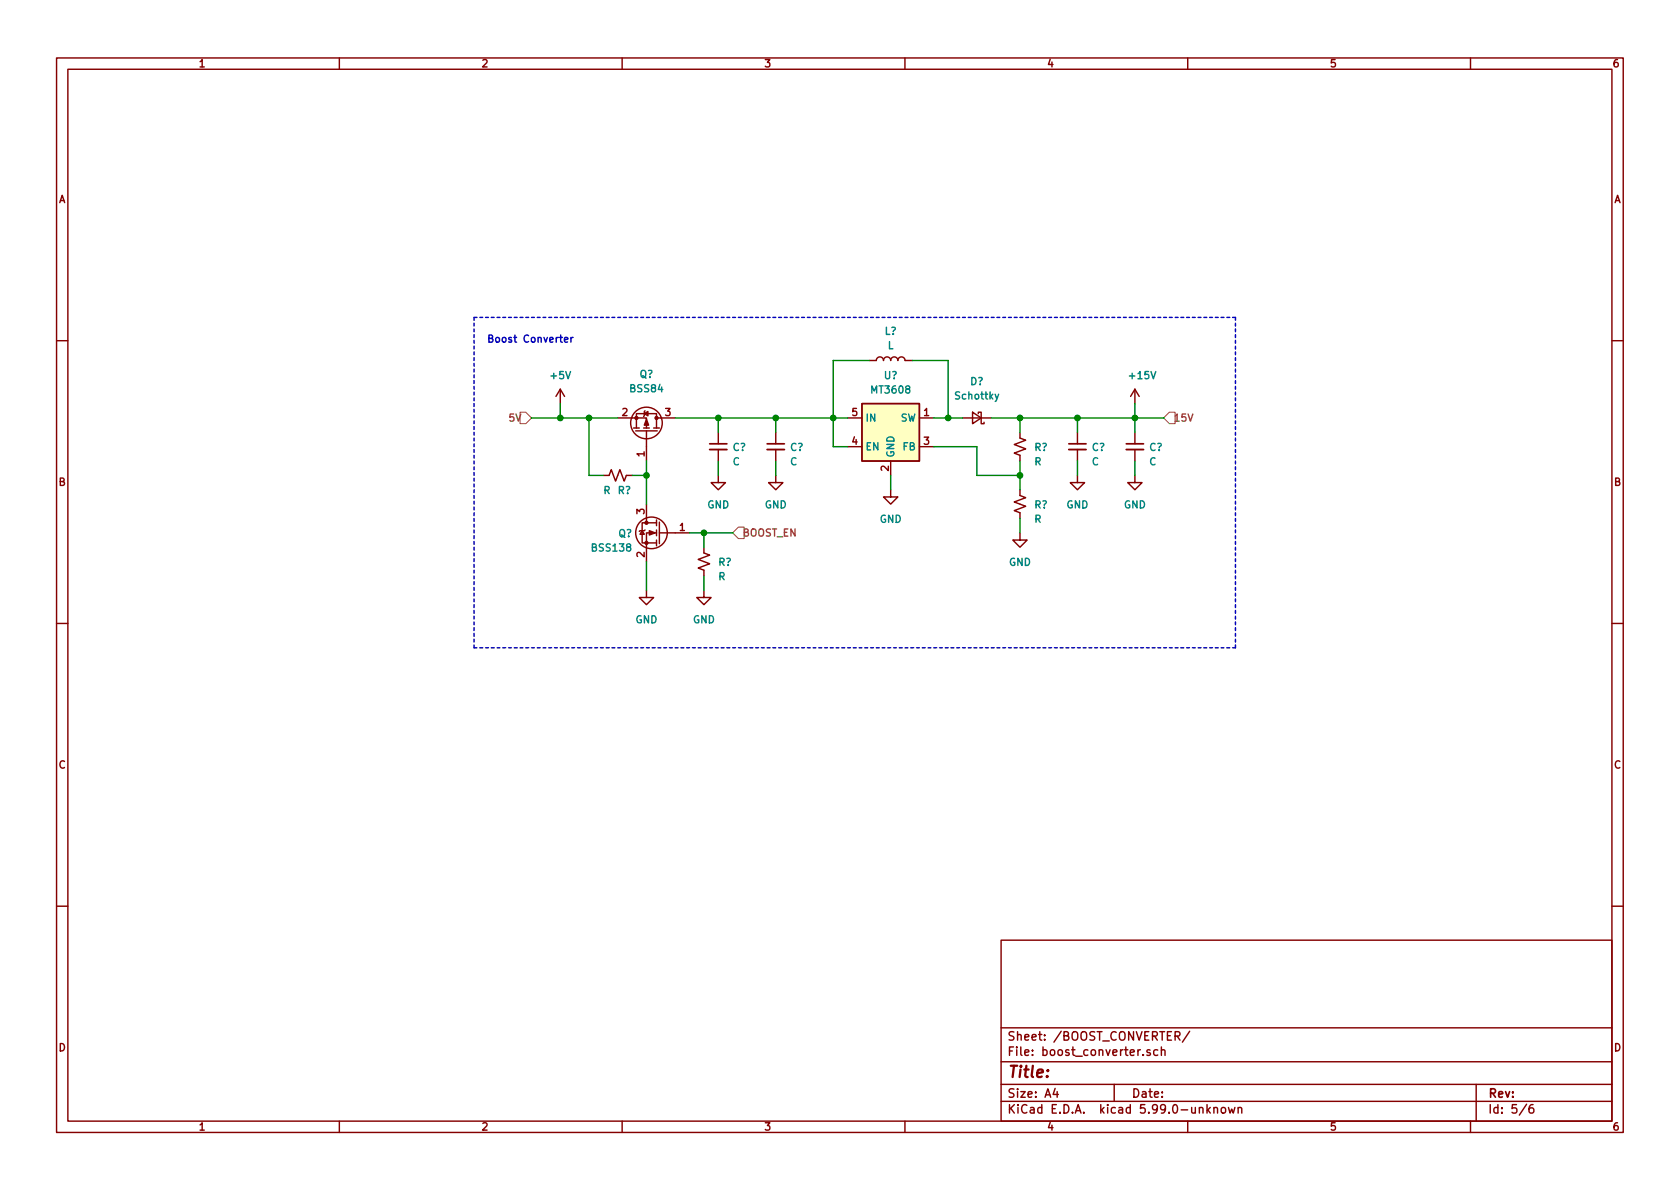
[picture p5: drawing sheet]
EESchema Schematic File Version 5
EELAYER 33 0
EELAYER END
$Descr A4 11693 8268
encoding utf-8
Sheet 4 6
Title ""
Date ""
Rev ""
Comp ""
Comment1 ""
Comment2 ""
Comment3 ""
Comment4 ""
Comment5 ""
Comment6 ""
Comment7 ""
Comment8 ""
Comment9 ""
$EndDescr
Connection ~ 4100 2900
Connection ~ 4500 3300
Connection ~ 5800 2900
Connection ~ 5400 2900
Connection ~ 5000 2900
Connection ~ 6600 2900
Connection ~ 7500 2900
Connection ~ 7100 2900
Connection ~ 7100 3300
Connection ~ 7900 2900
Connection ~ 3900 2900
Connection ~ 4900 3700
Wire Wire Line
	3700 2900 3900 2900
Wire Wire Line
	3900 2900 3900 2800
Wire Wire Line
	4100 2900 3900 2900
Wire Wire Line
	4100 3300 4100 2900
Wire Wire Line
	4200 3300 4100 3300
Wire Wire Line
	4300 2900 4100 2900
Wire Wire Line
	4400 3300 4500 3300
Wire Wire Line
	4500 3200 4500 3300
Wire Wire Line
	4500 3300 4500 3500
Wire Wire Line
	4500 3900 4500 4100
Wire Wire Line
	4700 2900 5000 2900
Wire Wire Line
	4800 3700 4900 3700
Wire Wire Line
	4900 3700 4900 3800
Wire Wire Line
	4900 3700 5100 3700
Wire Wire Line
	4900 4000 4900 4100
Wire Wire Line
	5000 2900 5000 3000
Wire Wire Line
	5000 2900 5400 2900
Wire Wire Line
	5000 3200 5000 3300
Wire Wire Line
	5400 2900 5400 3000
Wire Wire Line
	5400 2900 5800 2900
Wire Wire Line
	5400 3200 5400 3300
Wire Wire Line
	5800 2500 6050 2500
Wire Wire Line
	5800 2900 5800 2500
Wire Wire Line
	5800 2900 5900 2900
Wire Wire Line
	5800 3100 5800 2900
Wire Wire Line
	5900 3100 5800 3100
Wire Wire Line
	6200 3300 6200 3400
Wire Wire Line
	6350 2500 6600 2500
Wire Wire Line
	6500 2900 6600 2900
Wire Wire Line
	6500 3100 6800 3100
Wire Wire Line
	6600 2500 6600 2900
Wire Wire Line
	6600 2900 6700 2900
Wire Wire Line
	6800 3300 6800 3100
Wire Wire Line
	6800 3300 7100 3300
Wire Wire Line
	6900 2900 7100 2900
Wire Wire Line
	7100 2900 7100 3000
Wire Wire Line
	7100 2900 7500 2900
Wire Wire Line
	7100 3200 7100 3300
Wire Wire Line
	7100 3300 7100 3400
Wire Wire Line
	7100 3600 7100 3700
Wire Wire Line
	7500 2900 7500 3000
Wire Wire Line
	7500 2900 7900 2900
Wire Wire Line
	7500 3200 7500 3300
Wire Wire Line
	7900 2800 7900 2900
Wire Wire Line
	7900 2900 7900 3000
Wire Wire Line
	7900 2900 8100 2900
Wire Wire Line
	7900 3200 7900 3300
Wire Notes Line
	3300 2200 3300 4500
Wire Notes Line
	3300 2200 8600 2200
Wire Notes Line
	8600 2200 8600 4500
Wire Notes Line
	8600 4500 3300 4500
Text Notes 4000 2400 2    50   ~ 10
Boost Converter
Text HLabel 3700 2900 0    50   Input ~ 0
5V
Text HLabel 5100 3700 2    50   Input ~ 0
BOOST_EN
Text HLabel 8100 2900 2    50   Input ~ 0
15V
$Comp
L power:+5V #PWR?
U 1 1
P 3900 2800
F 0 "#PWR?" H 3900 2650 50  0001 C CNN
F 1 "+5V" H 3900 3000 50  0000 C CNN
F 2 "" H 3900 2800 50  0001 C CNN
F 3 "" H 3900 2800 50  0001 C CNN
	1    3900 2800
	1    0    0    -1  
$EndComp
$Comp
L power:+15V #PWR?
U 1 1
P 7900 2800
F 0 "#PWR?" H 7900 2650 50  0001 C CNN
F 1 "+15V" H 7950 3000 50  0000 C CNN
F 2 "" H 7900 2800 50  0001 C CNN
F 3 "" H 7900 2800 50  0001 C CNN
	1    7900 2800
	1    0    0    -1  
$EndComp
$Comp
L Device:L L?
U 1 1
P 6200 2500
F 0 "L?" V 6400 2500 50  0000 C CNN
F 1 "L" V 6300 2500 50  0000 C CNN
F 2 "" H 6200 2500 50  0001 C CNN
F 3 "~" H 6200 2500 50  0001 C CNN
	1    6200 2500
	0    -1   -1   0   
$EndComp
$Comp
L power:GND #PWR?
U 1 1
P 4500 4100
F 0 "#PWR?" H 4500 3850 50  0001 C CNN
F 1 "GND" H 4500 3900 50  0000 C CNN
F 2 "" H 4500 4100 50  0001 C CNN
F 3 "" H 4500 4100 50  0001 C CNN
	1    4500 4100
	1    0    0    -1  
$EndComp
$Comp
L power:GND #PWR?
U 1 1
P 4900 4100
F 0 "#PWR?" H 4900 3850 50  0001 C CNN
F 1 "GND" H 4900 3900 50  0000 C CNN
F 2 "" H 4900 4100 50  0001 C CNN
F 3 "" H 4900 4100 50  0001 C CNN
	1    4900 4100
	1    0    0    -1  
$EndComp
$Comp
L power:GND #PWR?
U 1 1
P 5000 3300
F 0 "#PWR?" H 5000 3050 50  0001 C CNN
F 1 "GND" H 5000 3100 50  0000 C CNN
F 2 "" H 5000 3300 50  0001 C CNN
F 3 "" H 5000 3300 50  0001 C CNN
	1    5000 3300
	1    0    0    -1  
$EndComp
$Comp
L power:GND #PWR?
U 1 1
P 5400 3300
F 0 "#PWR?" H 5400 3050 50  0001 C CNN
F 1 "GND" H 5400 3100 50  0000 C CNN
F 2 "" H 5400 3300 50  0001 C CNN
F 3 "" H 5400 3300 50  0001 C CNN
	1    5400 3300
	1    0    0    -1  
$EndComp
$Comp
L power:GND #PWR?
U 1 1
P 6200 3400
F 0 "#PWR?" H 6200 3150 50  0001 C CNN
F 1 "GND" H 6200 3200 50  0000 C CNN
F 2 "" H 6200 3400 50  0001 C CNN
F 3 "" H 6200 3400 50  0001 C CNN
	1    6200 3400
	1    0    0    -1  
$EndComp
$Comp
L power:GND #PWR?
U 1 1
P 7100 3700
F 0 "#PWR?" H 7100 3450 50  0001 C CNN
F 1 "GND" H 7100 3500 50  0000 C CNN
F 2 "" H 7100 3700 50  0001 C CNN
F 3 "" H 7100 3700 50  0001 C CNN
	1    7100 3700
	1    0    0    -1  
$EndComp
$Comp
L power:GND #PWR?
U 1 1
P 7500 3300
F 0 "#PWR?" H 7500 3050 50  0001 C CNN
F 1 "GND" H 7500 3100 50  0000 C CNN
F 2 "" H 7500 3300 50  0001 C CNN
F 3 "" H 7500 3300 50  0001 C CNN
	1    7500 3300
	1    0    0    -1  
$EndComp
$Comp
L power:GND #PWR?
U 1 1
P 7900 3300
F 0 "#PWR?" H 7900 3050 50  0001 C CNN
F 1 "GND" H 7900 3100 50  0000 C CNN
F 2 "" H 7900 3300 50  0001 C CNN
F 3 "" H 7900 3300 50  0001 C CNN
	1    7900 3300
	1    0    0    -1  
$EndComp
$Comp
L Device:R_Small_US R?
U 1 1
P 4300 3300
F 0 "R?" V 4400 3300 50  0000 L CNN
F 1 "R" V 4400 3200 50  0000 L CNN
F 2 "" H 4300 3300 50  0001 C CNN
F 3 "~" H 4300 3300 50  0001 C CNN
	1    4300 3300
	0    1    1    0   
$EndComp
$Comp
L Device:R_Small_US R?
U 1 1
P 4900 3900
F 0 "R?" H 5000 3900 50  0000 L CNN
F 1 "R" H 5000 3800 50  0000 L CNN
F 2 "" H 4900 3900 50  0001 C CNN
F 3 "~" H 4900 3900 50  0001 C CNN
	1    4900 3900
	1    0    0    -1  
$EndComp
$Comp
L Device:R_Small_US R?
U 1 1
P 7100 3100
F 0 "R?" H 7200 3100 50  0000 L CNN
F 1 "R" H 7200 3000 50  0000 L CNN
F 2 "" H 7100 3100 50  0001 C CNN
F 3 "~" H 7100 3100 50  0001 C CNN
	1    7100 3100
	1    0    0    -1  
$EndComp
$Comp
L Device:R_Small_US R?
U 1 1
P 7100 3500
F 0 "R?" H 7200 3500 50  0000 L CNN
F 1 "R" H 7200 3400 50  0000 L CNN
F 2 "" H 7100 3500 50  0001 C CNN
F 3 "~" H 7100 3500 50  0001 C CNN
	1    7100 3500
	1    0    0    -1  
$EndComp
$Comp
L Device:D_Schottky_Small D?
U 1 1
P 6800 2900
F 0 "D?" H 6800 2650 50  0000 C CNN
F 1 "Schottky" H 6800 2750 50  0000 C CNN
F 2 "" V 6800 2900 50  0001 C CNN
F 3 "~" V 6800 2900 50  0001 C CNN
	1    6800 2900
	-1   0    0    1   
$EndComp
$Comp
L Device:C_Small C?
U 1 1
P 5000 3100
F 0 "C?" H 5100 3100 50  0000 L CNN
F 1 "C" H 5100 3000 50  0000 L CNN
F 2 "" H 5000 3100 50  0001 C CNN
F 3 "~" H 5000 3100 50  0001 C CNN
	1    5000 3100
	1    0    0    -1  
$EndComp
$Comp
L Device:C_Small C?
U 1 1
P 5400 3100
F 0 "C?" H 5500 3100 50  0000 L CNN
F 1 "C" H 5500 3000 50  0000 L CNN
F 2 "" H 5400 3100 50  0001 C CNN
F 3 "~" H 5400 3100 50  0001 C CNN
	1    5400 3100
	1    0    0    -1  
$EndComp
$Comp
L Device:C_Small C?
U 1 1
P 7500 3100
F 0 "C?" H 7600 3100 50  0000 L CNN
F 1 "C" H 7600 3000 50  0000 L CNN
F 2 "" H 7500 3100 50  0001 C CNN
F 3 "~" H 7500 3100 50  0001 C CNN
	1    7500 3100
	1    0    0    -1  
$EndComp
$Comp
L Device:C_Small C?
U 1 1
P 7900 3100
F 0 "C?" H 8000 3100 50  0000 L CNN
F 1 "C" H 8000 3000 50  0000 L CNN
F 2 "" H 7900 3100 50  0001 C CNN
F 3 "~" H 7900 3100 50  0001 C CNN
	1    7900 3100
	1    0    0    -1  
$EndComp
$Comp
L Transistor_FET:BSS84 Q?
U 1 1
P 4500 3000
F 0 "Q?" V 4900 3000 50  0000 C CNN
F 1 "BSS84" V 4800 3000 50  0000 C CNN
F 2 "Package_TO_SOT_SMD:SOT-23" H 4700 2925 50  0001 L CIN
F 3 "http://assets.nexperia.com/documents/data-sheet/BSS84.pdf" H 4500 3000 50  0001 L CNN
	1    4500 3000
	0    1    -1   0   
$EndComp
$Comp
L Transistor_FET:BSS138 Q?
U 1 1
P 4600 3700
F 0 "Q?" H 4800 3700 50  0000 L CNN
F 1 "BSS138" H 4800 3600 50  0000 L CNN
F 2 "Package_TO_SOT_SMD:SOT-23" H 4800 3625 50  0001 L CIN
F 3 "https://www.fairchildsemi.com/datasheets/BS/BSS138.pdf" H 4600 3700 50  0001 L CNN
	1    4600 3700
	-1   0    0    -1  
$EndComp
$Comp
L Regulator_Switching:MT3608 U?
U 1 1
P 6200 3000
F 0 "U?" H 6200 3400 50  0000 C CNN
F 1 "MT3608" H 6200 3300 50  0000 C CNN
F 2 "Package_TO_SOT_SMD:SOT-23-6" H 6250 2750 50  0001 L CIN
F 3 "https://www.olimex.com/Products/Breadboarding/BB-PWR-3608/resources/MT3608.pdf" H 5950 3450 50  0001 C CNN
	1    6200 3000
	1    0    0    -1  
$EndComp
$EndSCHEMATC
